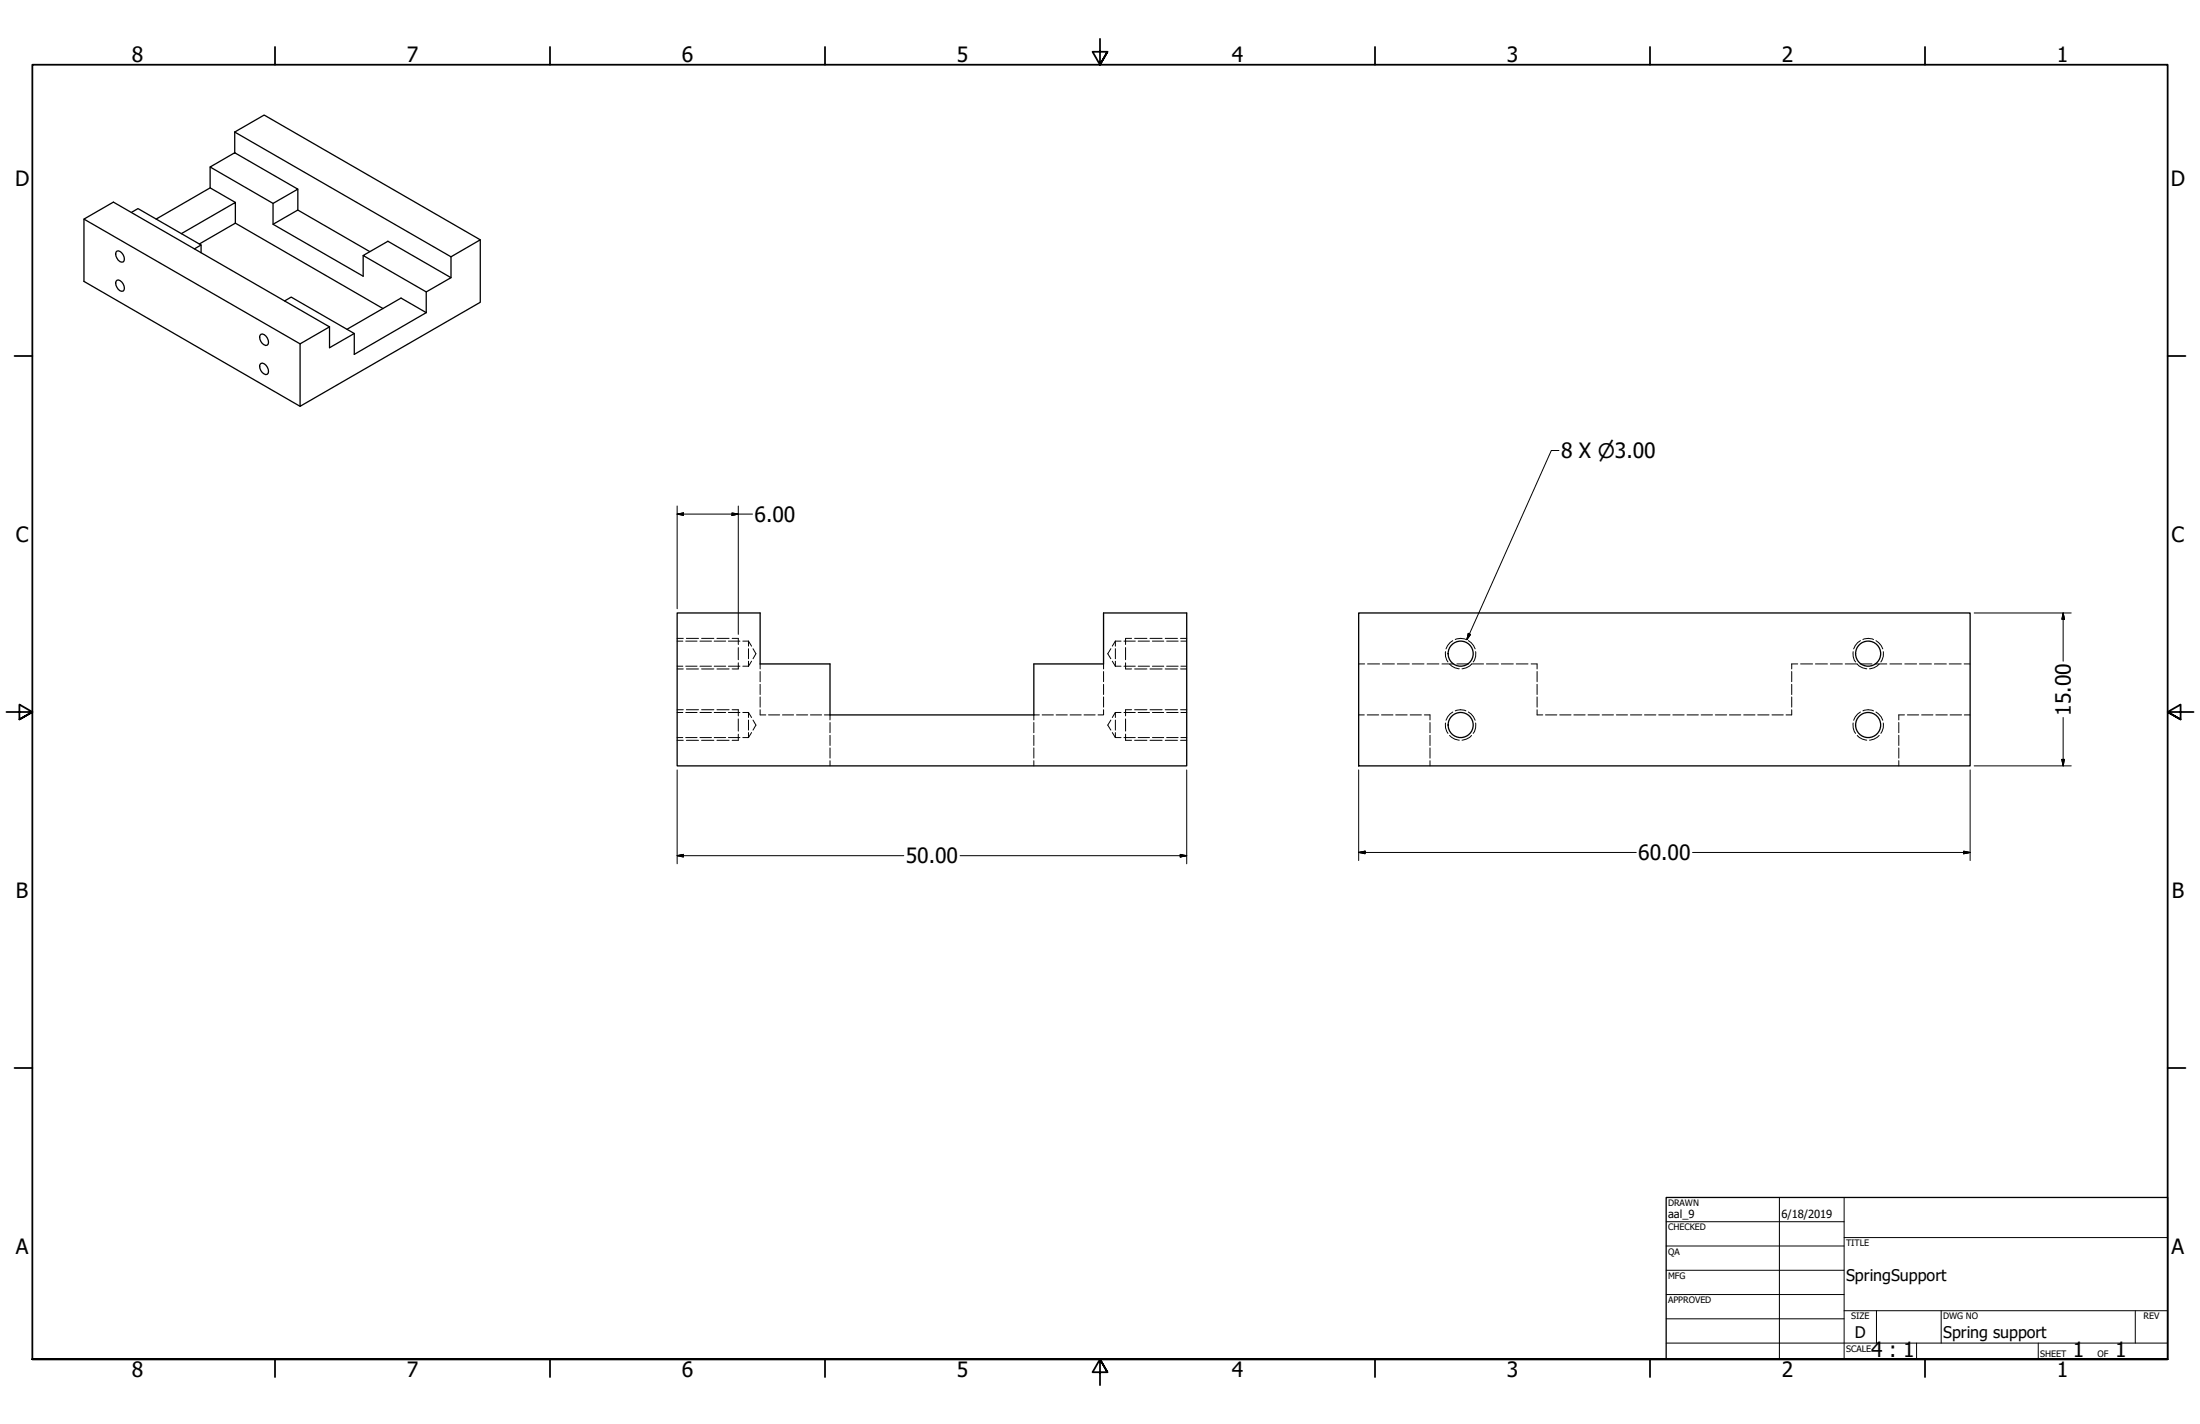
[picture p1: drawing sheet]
<svg xmlns="http://www.w3.org/2000/svg" width="864mm" height="559mm" viewBox="0 0 864 559" stroke-linecap="round" stroke-linejoin="round" font-family="sans-serif">
<!-- layer: Visible (ANSI) -->
<g fill="none" stroke="#000" stroke-width=".51">
<path d="M92.1 51.8l84.9 49v8.2M92.1 51.8l11.6-6.7 84.8 49-11.5 6.7M92.1 51.8v8.1M82.5 65.5l9.6-5.6 24.8 14.3-9.7 5.6zM82.5 65.5v8.2l9.9 5.7M82.5 73.7l-21.2 12.3M107.2 79.8v8.2l35.4 20.4v-8.1M116.9 74.2v8.2M33 86l84.8 48.9M45.5 98.9l.4-.3a2.83 2.83 0 0 1 2.4 4.2 2.94 2.94 0 0 1-2.8-3.9zM51.6 83.4l2.6-1.5 24.7 14.2-2.6 1.6M71.2 91.7l21.2-12.3v8.2l-14.2 8.2"/>
<path d="M78.9 96.1v3.1M92.4 87.6l58 33.5M107.2 88l9.7-5.6 28.3 16.3M188.5 94.1v24.5l-70.7 40.8v-24.5l11.5-6.6M45.9 110a2.83 2.83 0 0 1 2.4 4.2 2.86 2.86 0 0 1-2.4-4.2zM111.7 118.1l2.6-1.5 24.8 14.3-9.8 5.6v-8.2M142.6 100.3l9.7-5.6 24.7 14.3-9.7 5.6zM167.3 114.6v8.1M102.4 131.2a2.83 2.83 0 0 1 2.5 4.2 2.83 2.83 0 0 1-2.5-4.2zM129.3 128.3l-84.8-49-11.5 6.7v24.4l84.8 49M167.3 122.7l-28.2 16.4v-8.2M167.3 122.7l-9.9-5.7-21.2 12.2"/>
<path d="M102.4 142.6a2.83 2.83 0 0 1 2.5 4.3 2.83 2.83 0 0 1-2.5-4.3zM265.8 240.5h32.6v20h27.4v20h80v-20h27.4v-20h32.6v60h-200zM533.3 240.5h240.1v60h-240.1z"/>
<circle cx="573.4" cy="256.5" r="4.9"/>
<circle cx="733.3" cy="256.5" r="4.9"/>
<circle cx="573.4" cy="284.5" r="4.9"/>
<circle cx="733.3" cy="284.5" r="4.9"/>
</g>
<!-- layer: Hidden (ANSI) -->
<g fill="none" stroke="#000" stroke-width=".39">
<path d="M265.8 251.6h2.2M269.2 251.6h4.4M274.8 251.6h4.5M280.4 251.6h4.5M285.9 251.6h4.5M289.8 250.5v2.4M289.8 254.1v4.8M291.6 251.6h2.2M293.8 251.6v2M293.8 254.6v3.9M293.8 259.5v1.9M293.8 251.6l1.2 2"/>
<path d="M295 259.5l-1.2 1.9M295.6 254.6l1.1 1.9-1.1 2M436.1 254.6l-1.3 1.9 1.3 2M436.6 259.5l1.2 1.9M437.8 251.6v2M437.8 254.6v3.9M437.8 259.5v1.9M437.8 251.6l-1.2 2M437.8 251.6h2.3M441.2 251.6h4.4M441.8 250.5v2.4M441.8 254.1v4.8"/>
<path d="M446.8 251.6h4.4M452.4 251.6h4.4M458 251.6h4.5M463.5 251.6h2.3M265.8 279.6h2.2M265.8 261.4h2.2M269.2 279.6h4.4M269.2 261.4h4.4M274.8 279.6h4.5M274.8 261.4h4.5M280.4 279.6h4.5M280.4 261.4h4.5"/>
<path d="M285.9 279.6h4.5M285.9 261.4h4.5M289.8 260.1v2.4M289.8 278.5v2.4M291.6 279.6h2.2M291.6 261.4h2.2M293.8 279.6v2M293.8 279.6l1.2 2M298.4 278.5v2h2.2M298.4 260.5v2M298.4 263.5v4M298.4 268.5v4"/>
<path d="M298.4 273.5v4M433.2 278.5v2h-2.2M433.2 260.5v2M433.2 263.5v4M433.2 268.5v4M433.2 273.5v4M437.8 279.6v2M437.8 279.6l-1.2 2M437.8 279.6h2.3M437.8 261.4h2.3M441.2 279.6h4.4M441.2 261.4h4.4"/>
<path d="M441.8 260.1v2.4M441.8 278.5v2.4M446.8 279.6h4.4M446.8 261.4h4.4M452.4 279.6h4.4M452.4 261.4h4.4M458 279.6h4.5M458 261.4h4.5M463.5 279.6h2.3M463.5 261.4h2.3M533.3 260.5h2.4M536.8 260.5h4.7"/>
<path d="M542.7 260.5h4.7M548.5 260.5h4.7M554.4 260.5h4.6M560.2 260.5h4.6M566 260.5h4.7M571.9 260.5h4.6M577.7 260.5h4.7M583.5 260.5h4.7M589.3 260.5h4.7M595.2 260.5h4.6M601 260.5h2.4v2M603.4 278.5v2h2.2"/>
<path d="M603.4 263.5v4M603.4 268.5v4M603.4 273.5v4M703.3 278.5v2h-2.2M703.3 263.5v4M703.3 268.5v4M703.3 273.5v4M705.7 260.5h-2.4v2M706.8 260.5h4.7M712.7 260.5h4.7M718.5 260.5h4.7M724.3 260.5h4.7"/>
<path d="M730.2 260.5h4.6M736 260.5h4.7M741.9 260.5h4.6M747.7 260.5h4.6M753.5 260.5h4.7M759.3 260.5h4.7M765.2 260.5h4.7M771 260.5h2.4M265.8 289.4h2.2M269.2 289.4h4.4M274.8 289.4h4.5M280.4 289.4h4.5"/>
<path d="M285.9 289.4h4.5M289.8 282.1v4.8M289.8 288.1v2.4M291.6 289.4h2.2M293.8 282.6v3.9M293.8 287.5v1.9M295 287.5l-1.2 1.9M295.6 282.6l1.1 1.9-1.1 2M301.7 280.5h4.4M307.1 280.5h4.4M312.7 280.5h4.4M318.1 280.5h4.4"/>
<path d="M323.6 280.5h2.2v2M325.8 283.5v4M325.8 288.5v4M325.8 293.5v4M325.8 298.5v2M405.8 283.5v4M405.8 288.5v4M405.8 293.5v4M405.8 298.5v2M408 280.5h-2.2v2M409.1 280.5h4.4M414.6 280.5h4.4"/>
<path d="M420.1 280.5h4.3M425.5 280.5h4.4M436.1 282.6l-1.3 1.9 1.3 2M436.6 287.5l1.2 1.9M437.8 282.6v3.9M437.8 287.5v1.9M437.8 289.4h2.3M441.2 289.4h4.4M441.8 282.1v4.8M441.8 288.1v2.4M446.8 289.4h4.4M452.4 289.4h4.4"/>
<path d="M458 289.4h4.5M463.5 289.4h2.3M533.3 280.5h2.3M536.7 280.5h4.5M542.3 280.5h4.5M547.9 280.5h4.5M553.5 280.5h4.5M559.1 280.5h2.2v2M561.3 283.5v4M561.3 288.5v4M561.3 293.5v4M561.3 298.5v2"/>
<path d="M606.7 280.5h4.4M612.3 280.5h4.4M617.8 280.5h4.4M623.4 280.5h4.4M628.9 280.5h4.4M634.5 280.5h4.4M640 280.5h4.5M645.5 280.5h4.5M651.1 280.5h4.5M656.7 280.5h4.4M662.2 280.5h4.5M667.8 280.5h4.4"/>
<path d="M673.4 280.5h4.4M678.9 280.5h4.4M684.5 280.5h4.4M690 280.5h4.4M695.6 280.5h4.4M745.4 283.5v4M745.4 288.5v4M745.4 293.5v4M745.4 298.5v2M747.6 280.5h-2.2v2M748.7 280.5h4.5M754.3 280.5h4.5"/>
<path d="M759.9 280.5h4.5M765.5 280.5h4.5M771.1 280.5h2.3"/>
</g>
<!-- layer: Hidden Narrow (ANSI) -->
<g fill="none" stroke="#000" stroke-width=".39">
<path d="M265.8 250.5h2.4M269.4 250.5h4.8M275.4 250.5h4.8M281.4 250.5h4.8M287.4 250.5h2.4M441.8 250.5h2.4M445.4 250.5h4.8M451.4 250.5h4.8M457.4 250.5h4.8M463.4 250.5h2.4M567.4 255.7a5.2 5.2 0 0 0 1 4.1M570.3 251.4l-2 1.9-.7 1.3"/>
<path d="M571.2 251a5.2 5.2 0 0 1 4.2 0M576.4 251.4l2 1.9 .7 1.3M579.2 255.7a5.2 5.2 0 0 1-.9 4.1M727.5 255.7a5.2 5.2 0 0 0 .9 4.1M730.3 251.4l-2 1.9-.7 1.3M731.3 251a5.2 5.2 0 0 1 4.2 0M736.4 251.4l2 1.9 .7 1.3M739.3 255.7a5.2 5.2 0 0 1-1 4.1M265.8 278.5h2.4M265.8 262.5h2.4M269.4 278.5h4.8M269.4 262.5h4.8"/>
<path d="M275.4 278.5h4.8M275.4 262.5h4.8M281.4 278.5h4.8M281.4 262.5h4.8M287.4 278.5h2.4M287.4 262.5h2.4M441.8 278.5h2.4M441.8 262.5h2.4M445.4 278.5h4.8M445.4 262.5h4.8M451.4 278.5h4.8M451.4 262.5h4.8"/>
<path d="M457.4 278.5h4.8M457.4 262.5h4.8M463.4 278.5h2.4M463.4 262.5h2.4M569 260.6a5.6 5.6 0 0 0 3.8 1.8M570.3 279.4l-2 1.9-.7 1.3M571.2 279a5.2 5.2 0 0 1 4.2 0M576.4 279.4l2 1.9 .7 1.3M577.7 260.6a5.6 5.6 0 0 1-3.8 1.8M729 260.6a5.6 5.6 0 0 0 3.8 1.8M730.3 279.4l-2 1.9-.7 1.3M731.3 279a5.2 5.2 0 0 1 4.2 0"/>
<path d="M736.4 279.4l2 1.9 .7 1.3M737.7 260.6a5.6 5.6 0 0 1-3.8 1.8M265.8 290.5h2.4M269.4 290.5h4.8M275.4 290.5h4.8M281.4 290.5h4.8M287.4 290.5h2.4M441.8 290.5h2.4M445.4 290.5h4.8M451.4 290.5h4.8M457.4 290.5h4.8M463.4 290.5h2.4"/>
<path d="M567.4 283.7a5.2 5.2 0 0 0 1 4.1M569 288.6a5.6 5.6 0 0 0 3.8 1.8M577.7 288.6a5.6 5.6 0 0 1-3.8 1.8M579.2 283.7a5.2 5.2 0 0 1-.9 4.1M727.5 283.7a5.2 5.2 0 0 0 .9 4.1M729 288.6a5.6 5.6 0 0 0 3.8 1.8M737.7 288.6a5.6 5.6 0 0 1-3.8 1.8M739.3 283.7a5.2 5.2 0 0 1-1 4.1"/>
</g>
<!-- layer: Border (ANSI) -->
<g fill="none" stroke="#000" stroke-width=".7">
<path d="M107.9 18.4v7M215.9 18.4v7M323.8 18.4v7M431.8 15.2v10.2l-2.9-5.1h5.8l-2.9 5.1 2.9-5.1M539.8 18.4v7M647.7 18.4v7M755.6 18.4v7M5.7 139.7h7M850.9 139.7h7M2.5 279.4h10.2l-5.1-2.9v5.8l5.1-2.9-5.1 2.9M861.1 279.4h-10.2l5.1-2.9v5.8l-5.1-2.9 5.1 2.9M5.7 419.1h7"/>
<path d="M850.9 419.1h7M12.7 533.4v-508h838.2v508h-838.2h838.2M107.9 533.4v7M215.9 533.4v7M323.8 533.4v7M434.7 538.5l-2.9-5.1 2.9 5.1h-5.8l2.9-5.1v10.2M539.8 533.4v7M647.7 533.4v7M755.6 533.4v7"/>
</g>
<!-- layer: Title (ANSI) -->
<g fill="none" stroke="#000" stroke-width=".39">
<path d="M654 479.4h69.9M698.5 469.9v63.5M723.9 469.9v63.5M654 488.9h69.9M654 498.5h69.9M723.9 485.6h127M654 508h69.9M654 517.5h69.9M723.9 514.3h127M736.6 514.3v12.7M762 514.3v12.7M838.2 514.3v12.7"/>
<path d="M654 527h196.9M752.3 527v6.4M800.1 527v6.4"/>
</g>
<path d="M654 469.9h196.9v63.5h-196.9z" fill="none" stroke="#000" stroke-width=".51"/>
<!-- layer: Dimension (ANSI) -->
<g fill="none" stroke="#000" stroke-width=".39">
<path d="M611.9 176.8h-2.9l-33.2 74.2M265.8 198.6v40.3M289.8 198.6v50.3M265.8 201.7l2.5-.4v.9zM265.8 201.7h29.6M287.3 201.3l2.5 .4-2.5 .5zM576.4 248.5l.9 .5-1.5 2zM775 240.5h38.1M809.9 240.5l.5 2.5h-1zM809.9 240.5v19M809.4 298h1l-.5 2.5zM809.9 281.6v18.9"/>
<path d="M265.8 302.1v36.9M465.8 302.1v36.9M533.3 302.1v35.6M773.4 302.1v35.6M775 300.5h38.1M265.8 335.8l2.5-.5v1zM265.8 335.8h89M376.9 335.8h88.9M463.3 335.3l2.5 .5-2.5 .5zM533.3 334.5l2.6-.5v1zM533.3 334.5h109M664.4 334.5h109"/>
<path d="M770.8 334l2.6 .5-2.6 .5z"/>
</g>
<g fill="#000" stroke="#000" stroke-width=".39">
<path d="M265.8 201.7l2.5-.4zM265.8 201.7l2.5-.4v.9zM287.3 202.2l2.5-.5zM287.3 201.3l2.5 .4-2.5 .5zM576.4 248.5l-.6 2.5zM576.4 248.5l.9 .5-1.5 2zM809.9 240.5l.5 2.5zM809.9 240.5l.5 2.5h-1zM809.4 298l.5 2.5zM809.4 298h1l-.5 2.5zM265.8 335.8l2.5-.5zM265.8 335.8l2.5-.5v1z"/>
<path d="M463.3 336.3l2.5-.5zM463.3 335.3l2.5 .5-2.5 .5zM533.3 334.5l2.6-.5zM533.3 334.5l2.6-.5v1zM770.8 335l2.6-.5zM770.8 334l2.6 .5-2.6 .5z"/>
</g>
<g font-size="8.3">
<text x="51.8" y="24.4">8</text>
<text x="159.7" y="24.4">7</text>
<text x="267.7" y="24.4">6</text>
<text x="375.6" y="24.4">5</text>
<text x="483.6" y="24.4">4</text>
<text x="591.5" y="24.4">3</text>
<text x="699.5" y="24.4">2</text>
<text x="807.4" y="24.4">1</text>
<text x="5.9" y="72.8">D</text>
<text x="852.1" y="72.8">D</text>
<text x="612.8" y="179.7">8 X ⌀3.00</text>
<text x="296.2" y="204.8">6.00</text>
<text x="6.2" y="212.5">C</text>
<text x="852.4" y="212.5">C</text>
<text x="812.9" y="280.8" transform="rotate(-90 812.9 280.8)">15.00</text>
<text x="355.5" y="338.8">50.00</text>
<text x="643.1" y="337.5">60.00</text>
<text x="6.2" y="352.2">B</text>
<text x="852.5" y="352.2">B</text>
<text x="6.2" y="491.9">A</text>
<text x="852.4" y="491.9">A</text>
<text x="734.5" y="532.6">4 : 1</text>
<text x="813.7" y="532.6">1</text>
<text x="830.3" y="532.6">1</text>
<text x="51.8" y="540.4">8</text>
<text x="159.7" y="540.4">7</text>
<text x="267.7" y="540.4">6</text>
<text x="375.6" y="540.4">5</text>
<text x="483.6" y="540.4">4</text>
<text x="591.5" y="540.4">3</text>
<text x="699.5" y="540.4">2</text>
<text x="807.4" y="540.4">1</text>
</g>
<g font-size="6.3">
<text x="724.7" y="502.7">SpringSupport</text>
<text x="728.1" y="524.9">D</text>
<text x="762.8" y="525">Spring support</text>
</g>
<g font-size="4.4">
<text x="654.8" y="478">aal_9</text>
<text x="699.3" y="478">6/18/2019</text>
</g>
<g font-size="3.5">
<text x="654.8" y="473.2">DRAWN</text>
<text x="654.8" y="482.8">CHECKED</text>
<text x="724.7" y="488.9">TITLE</text>
<text x="654.8" y="492.3">QA</text>
<text x="654.8" y="501.8">MFG</text>
<text x="654.8" y="511.4">APPROVED</text>
<text x="726.7" y="517.7">SIZE</text>
<text x="762.8" y="517.7">DWG NO</text>
<text x="841.4" y="517.7">REV</text>
<text x="724.7" y="530.4">SCALE</text>
<text x="800.9" y="532.6">SHEET</text>
<text x="823.3" y="532.6">OF</text>
</g>
</svg>
